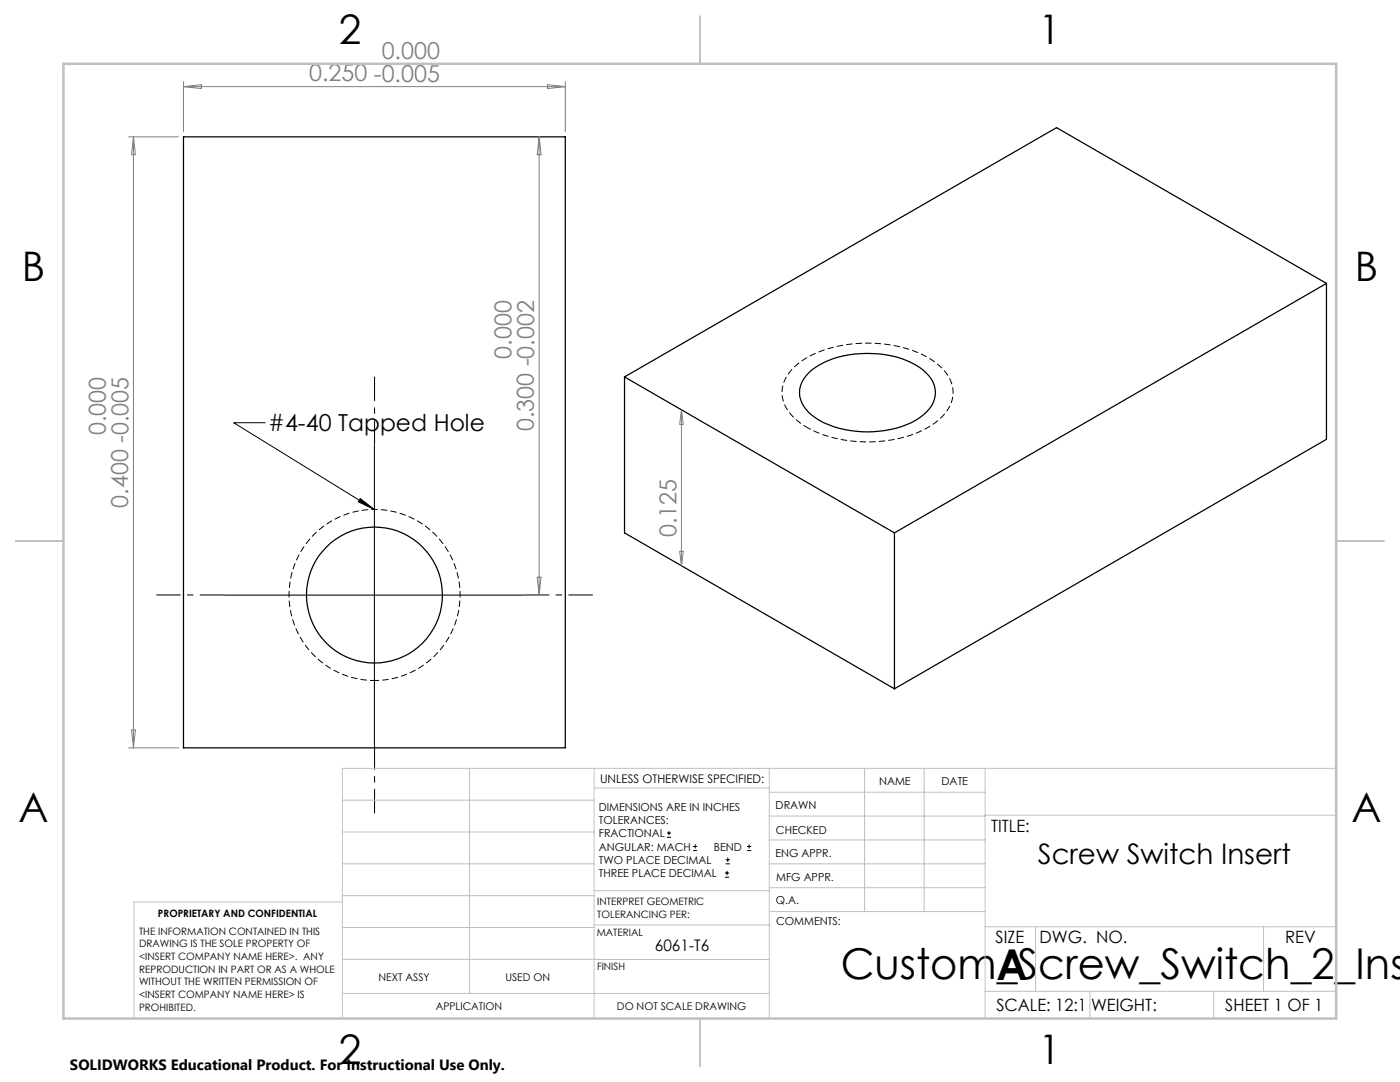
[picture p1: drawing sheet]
<svg xmlns="http://www.w3.org/2000/svg" width="279mm" height="216mm" viewBox="0 0 279 216" stroke-linecap="round" stroke-linejoin="round" font-family="sans-serif">
<g fill="none" stroke="#000" stroke-width=".25">
<path d="M36.6 27.3h76.2v121.9h-76.2zM264.7 56.6l-86.2 49.7M264.7 56.6v31.1l-86.2 49.7M264.7 56.6l-53.8-31.1-86.3 49.7M124.6 75.2l53.9 31.1M124.6 75.2v31.1l53.9 31.1M161.4 74.4a16.8 16.8 0 0 1 11.7-3.9 16.7 16.7 0 0 1 11.8 3.9 5.1 5.1 0 0 1 0 7.9 17.1 17.1 0 0 1-11.8 3.9 17.3 17.3 0 0 1-11.7-3.9 5.2 5.2 0 0 1 0-7.9zM178.5 106.3v31.1"/>
<circle cx="74.7" cy="118.7" r="13.6"/>
</g>
<g fill="none" stroke="#000" stroke-width=".2">
<path d="M53 84.3h-6.4l28.1 17.4M71.9 99.5l2.8 2.2-3.2-1.6zM74.7 88.7v60M44.7 118.7h60M133.1 167.1h.8M133.1 166.2h.8M133.5 165.8v.9M138.3 169.7h.8M138.3 168.9h.8M138.7 168.5v.8M144.7 175h.8M144.7 174.2h.8"/>
<path d="M144.8 172.4h.9M144.8 171.6h.9M145.1 173.8v.8M145.2 171.1v.9M149.1 169.7h.8M149.1 168.9h.8M149.5 168.5v.8"/>
</g>
<path d="M161.1 85.3a8.6 8.6 0 0 1-5-7 8.4 8.4 0 0 1 4.7-6.8 26.5 26.5 0 0 1 24.6 0 8.4 8.4 0 0 1 4.8 7 8.6 8.6 0 0 1-4.9 6.7 26.6 26.6 0 0 1-24.2 .1M74.8 135.8a17.1 17.1 0 0 1-15-25.3 17.1 17.1 0 0 1 29.3-1 17.1 17.1 0 0 1-13.2 26.2l-1.1 .1" fill="none" stroke="#000" stroke-width=".2" stroke-dasharray="1.3 .6" stroke-dashoffset=".4" stroke-linecap="butt"/>
<path d="M74.8 88.7v-13.5M44.8 118.7h-13.6M104.8 118.7h13.5M74.8 148.7v13.6" fill="none" stroke="#000" stroke-width=".2" stroke-dasharray="15.2 1.3 1.3 1.3" stroke-dashoffset="10.4" stroke-linecap="butt"/>
<g fill="none" stroke="#808080" stroke-width=".2">
<path d="M36.6 16.3v10M36.6 17.3h76.2M36.6 17.3l3.6-.4v.8zM109.3 16.9l3.5 .4-3.5 .4zM112.8 16.3v10M25.6 27.3h10M26.6 27.3l.4 3.6h-.8zM26.6 27.3v121.9M107.6 27.3v91.4M107.6 27.3l.4 3.6h-.8zM136 81.8v31.1M136 81.8l.4 2.9h-.8z"/>
<path d="M107.2 115.2h.8l-.4 3.5zM135.6 110h.8l-.4 2.9zM25.6 149.2h10M26.2 145.7h.8l-.4 3.5z"/>
</g>
<g fill="none" stroke="#c0c0c0" stroke-width=".2">
<path d="M68.3 159.7h50.3M93.7 153.3v44.9M118.6 153.3v49.9M118.6 157.2h34.9M153.5 153.3v49.9M153.5 158.1h43.1M172.5 153.3v28.6M184.4 153.3v28.6M196.6 153.3v49.9M266.7 153.3h-198.4v49.9M68.3 178.7h50.3M68.3 172.4h50.3"/>
<path d="M68.3 166h50.3M68.3 180h-41.6v23.2M118.6 177.7h35M153.5 167.6h43.1M153.5 162.8h43.1M153.5 172.4h43.1M153.5 177.1h43.1M196.6 162.7h70.1M68.3 198.2h85.2M68.3 191.4l85.2 .1M68.3 185.1h50.3M118.6 184.6h35"/>
<path d="M153.6 181.9h43M196.6 197.8h70.1M196.6 184.9h70.1M206.7 184.9v12.9M217.5 197.8v5.4M242.2 197.8v5.4M252.2 184.9v12.9"/>
</g>
<path d="M139.7 3.2v9.5M3.1 107.9h9.6M266.7 107.9h9.5M139.7 203.2v9.6" fill="none" stroke="#c0c0c0" stroke-width=".25"/>
<path d="M12.7 12.7h254v190.5h-254z" fill="none" stroke="#c0c0c0" stroke-width=".5"/>
<path d="M71.9 99.5l2.8 2.2-3.2-1.6z" fill="#000"/>
<g font-size="8.5">
<text x="167.8" y="195.4">Custom_Screw_Switch_2_Ins</text>
<text x="198.9" y="195.5">A</text>
</g>
<g font-size="8.1">
<text x="67.6" y="8.9">2</text>
<text x="207.3" y="8.9">1</text>
<text x="4.4" y="56.2">B</text>
<text x="270.4" y="56.2">B</text>
<text x="3.7" y="164.1">A</text>
<text x="269.7" y="164.1">A</text>
<text x="67.6" y="212.4">2</text>
<text x="207.3" y="212.4">1</text>
</g>
<text font-size="5.6" x="207.1" y="172.3">Screw Switch Insert</text>
<g font-size="4.7" fill="#808080">
<text x="76.2" y="11.7">0.000</text>
<text x="61.7" y="16.2">0.250 -0.005</text>
<text x="102.1" y="71.6" transform="rotate(-90 102.1 71.6)">0.000</text>
<text x="21.1" y="86.8" transform="rotate(-90 21.1 86.8)">0.000</text>
<text x="106.5" y="86.1" transform="rotate(-90 106.5 86.1)">0.300 -0.002</text>
<text x="25.6" y="101.3" transform="rotate(-90 25.6 101.3)">0.400 -0.005</text>
<text x="135" y="107.2" transform="rotate(-90 135 107.2)">0.125</text>
</g>
<text font-size="4.7" x="53.5" y="86">#4-40 Tapped Hole</text>
<g font-size="3.4">
<text x="197.8" y="166">TITLE:</text>
<text x="198.7" y="188.1">SIZE</text>
<text x="207.5" y="188.1">DWG. NO.</text>
<text x="256.5" y="188.2">REV</text>
<text x="198.8" y="201.7">SCALE: 12:1</text>
<text x="217.7" y="201.8">WEIGHT:</text>
<text x="244.5" y="201.7">SHEET 1 OF 1</text>
</g>
<text font-size="3.2" x="130.7" y="189.8">6061-T6</text>
<text font-size="3" x="14" y="213.5">SOLIDWORKS Educational Product. For Instructional Use Only.</text>
<text font-size="2.4" x="119.8" y="156.2">UNLESS OTHERWISE SPECIFIED:</text>
<g font-size="2.2">
<text x="119.5" y="161.8">DIMENSIONS ARE IN INCHES</text>
<text x="154.8" y="161.4">DRAWN</text>
<text x="175.4" y="156.6">NAME</text>
<text x="187.9" y="156.7">DATE</text>
<text x="119.5" y="164.4">TOLERANCES:</text>
<text x="119.5" y="167.1">FRACTIONAL</text>
<text x="154.9" y="166.3">CHECKED</text>
<text x="119.5" y="169.7">ANGULAR: MACH</text>
<text x="119.5" y="172.4">TWO PLACE DECIMAL</text>
<text x="142.5" y="169.7">BEND</text>
<text x="154.8" y="171">ENG APPR.</text>
<text x="119.5" y="175">THREE PLACE DECIMAL</text>
<text x="154.9" y="175.7">MFG APPR.</text>
<text x="154.9" y="180.4">Q.A.</text>
<text x="154.9" y="184.6">COMMENTS:</text>
</g>
<g font-size="2.1">
<text x="75.5" y="195.7">NEXT ASSY</text>
<text x="100.9" y="195.7">USED ON</text>
<text x="86.9" y="201.5">APPLICATION</text>
<text x="123.1" y="201.6">DO NOT SCALE DRAWING</text>
</g>
<g font-size="2">
<text x="31.5" y="182.9">PROPRIETARY AND CONFIDENTIAL</text>
<text x="119.2" y="180.6">INTERPRET GEOMETRIC</text>
<text x="119.2" y="183.1">TOLERANCING PER:</text>
<text x="27.8" y="186.5">THE INFORMATION CONTAINED IN THIS</text>
<text x="27.8" y="189">DRAWING IS THE SOLE PROPERTY OF</text>
<text x="27.8" y="191.6">&lt;INSERT COMPANY NAME HERE&gt;. ANY</text>
<text x="119.1" y="186.7">MATERIAL</text>
<text x="27.8" y="194.1">REPRODUCTION IN PART OR AS A WHOLE</text>
<text x="27.8" y="196.6">WITHOUT THE WRITTEN PERMISSION OF</text>
<text x="119.1" y="193.5">FINISH</text>
<text x="27.8" y="199.1">&lt;INSERT COMPANY NAME HERE&gt; IS</text>
<text x="27.8" y="201.7">PROHIBITED.</text>
</g>
</svg>
